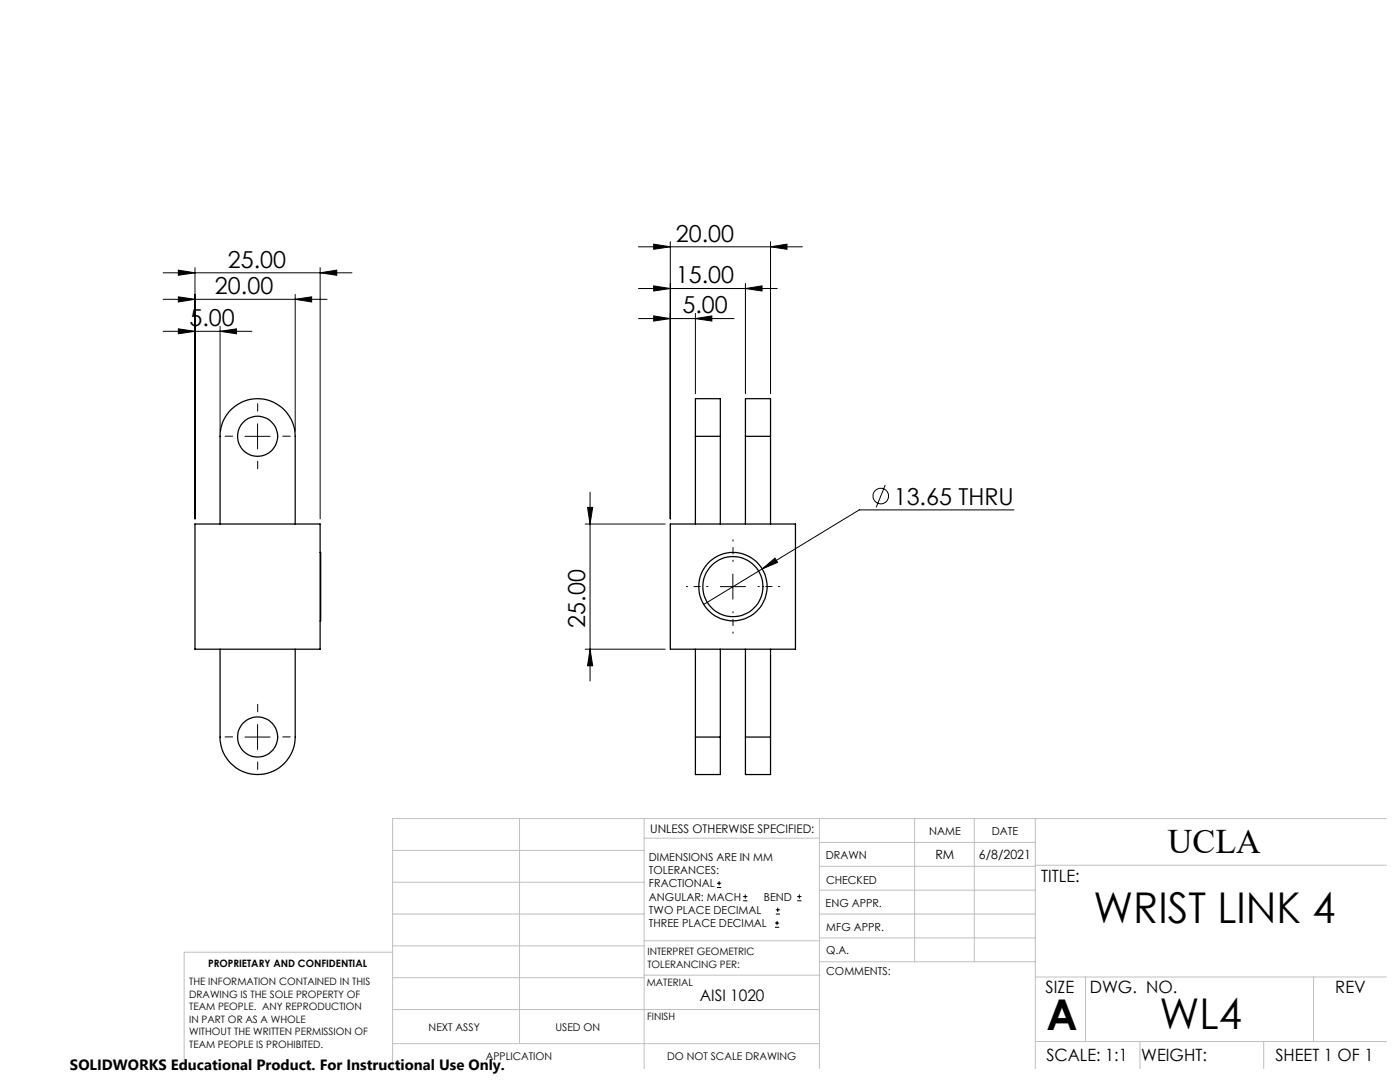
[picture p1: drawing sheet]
<svg xmlns="http://www.w3.org/2000/svg" width="279mm" height="216mm" viewBox="0 0 279 216" stroke-linecap="round" stroke-linejoin="round" font-family="sans-serif">
<g fill="none" stroke="#000" stroke-width=".2">
<path d="M32.6 59.7h32.7M32.6 54.4h37.6M35.6 59.2l3.3 .5-3.3 .6zM35.6 53.9l3.3 .5-3.3 .5zM38.9 53.4v50.1M58.9 59.7l3.3-.5v1.1zM58.9 58.7v27.3M63.9 54.4l3.3-.5v1zM63.9 53.4v50.1M127.4 57.6h27.7M127.4 49.2h32.7M130.5 57l3.3 .6-3.3 .5z"/>
<path d="M130.5 48.7l3.3 .5-3.3 .5zM133.8 48.2v55.3M148.8 57.6l3.3-.6v1.1zM148.8 56.6v22M153.8 49.2l3.3-.5v1zM153.8 48.2v30.4M32.6 66.1h17.7M35.6 65.6l3.3 .5-3.3 .5zM43.9 66.1l3.3-.5v1zM43.9 65.1v20.9M127.4 63.6h19.1M130.5 63l3.3 .6-3.3 .5z"/>
<path d="M138.8 63.6l3.3-.6v1.1zM138.8 62.5v16.1M48.9 87.1h5M51.4 84.6v5M117.8 98.2v37.7M176.7 96.8l-1.8 4.4M116.8 104.6h16M117.3 101.2h1l-.5 3.4zM143.8 117.1h5M146.3 114.5v5.1M152.1 113.5l2.6-2.1 .5 .8zM202.4 101.7h-30.9l-31.1 18.9"/>
<path d="M116.8 129.5h16M117.8 129.5l.5 3.4h-1zM48.9 147.1h5M51.4 144.6v4.9M143.1 177.1h.8M143.1 176.2h.8M143.5 175.8v.9M148.3 179.7h.9M148.3 178.9h.9M148.7 178.5v.8M159.1 179.7h.8M159.1 178.9h.8"/>
<path d="M159.5 178.5v.8M154.7 185h.8M154.7 184.2h.8M154.8 182.4h.8M154.8 181.5h.8M155.1 183.8v.8M155.2 181.1v.9"/>
<circle cx="175.8" cy="99" r="1.55"/>
</g>
<path d="M46.4 87h-1.5M51.4 82v-1.5M51.4 92v1.5M56.4 87h1.5M46.4 147h-1.5M51.4 142v-1.5M51.4 152v1.5M56.4 147h1.5" fill="none" stroke="#000" stroke-width=".2" stroke-dasharray="15.2 1.3 1.3 1.3"/>
<path d="M141.3 117h-4.3M146.3 112v-4.3M151.3 117h4.3M146.3 122v4.4" fill="none" stroke="#000" stroke-width=".2" stroke-dasharray="15.2 1.3 1.3 1.3" stroke-dashoffset="15"/>
<g fill="none" stroke="#c0c0c0" stroke-width=".2">
<path d="M78.4 176h50.2M78.4 169.7h50.2M103.7 163.3v44.9M128.6 163.3v49.9M128.6 167.3h34.9M163.5 163.3v49.9M163.5 177.6h43.1M163.5 172.9h43.1M163.5 168.1h43.1M182.5 163.3v28.6M194.5 163.3v28.6M206.6 163.3v49.9"/>
<path d="M206.6 172.6h70.1M276.7 163.3h-198.3v49.9M78.4 195.1h50.2M78.4 188.7h50.2M78.4 182.4h50.2M78.4 190h-41.6v23.2M128.6 194.6h35.1M128.6 187.7h35.1M163.5 182.4h43.1M163.5 187.1h43.1M163.7 191.9h42.9M206.6 194.9h70.1"/>
<path d="M216.6 194.9v12.9M262.1 194.9v12.9M78.4 208.2h85.1M78.4 201.4h85.1M206.6 207.8h70.1M227.5 207.8v5.4M252.2 207.8v5.4"/>
</g>
<g fill="#000">
<path d="M35.6 65.6l3.3 .5-3.3 .5zM43.9 66.1l3.3-.5v1zM35.6 59.2l3.3 .5-3.3 .6zM58.9 59.7l3.3-.5v1.1zM35.6 53.9l3.3 .5-3.3 .5zM63.9 54.4l3.3-.5v1zM152.1 113.5l3.1-1.3-.5-.8z"/>
<path d="M130.5 63l3.3 .6-3.3 .5zM138.8 63.6l3.3-.6v1.1zM130.5 57l3.3 .6-3.3 .5zM148.8 57.6l3.3-.6v1.1zM130.5 48.7l3.3 .5-3.3 .5zM153.8 49.2l3.3-.5v1z"/>
<path d="M117.3 101.2h1l-.5 3.4zM117.8 129.5l.5 3.4h-1z"/>
</g>
<g fill="none" stroke="#000" stroke-width=".25">
<path d="M138.8 87.1v-7.5h5v7.5M138.8 87.1h5M138.8 87.1v17.5M143.8 87.1v17.5M148.8 87.1v-7.5h5v7.5M148.8 87.1v17.5M148.8 87.1h5M153.8 87.1v17.5M38.9 104.6h25v24.9h-25zM43.9 104.6v-17.5a7.5 7.5 0 0 1 7.5-7.5 7.5 7.5 0 0 1 7.5 7.5v17.5M63.9 110.2h.1v13.7h-.1M133.8 104.6h25v24.9h-25z"/>
<path d="M43.9 129.5v17.6a7.5 7.5 0 0 0 7.5 7.5 7.5 7.5 0 0 0 7.5-7.5v-17.6M138.8 129.5v17.6M143.8 129.5v17.6M148.8 129.5v17.6M153.8 129.5v17.6M138.8 147.1v7.5h5v-7.5M138.8 147.1h5M148.8 147.1v7.5h5v-7.5M148.8 147.1h5"/>
<circle cx="51.4" cy="87" r="4"/>
<circle cx="146.3" cy="117.1" r="6"/>
<circle cx="146.3" cy="117.1" r="6.8"/>
<circle cx="51.4" cy="147.1" r="4"/>
</g>
<g font-size="8.5">
<text x="218.2" y="184.2">WRIST LINK 4</text>
<text x="208.9" y="205.5">A</text>
<text x="231.4" y="205.4">WL4</text>
</g>
<text font-size="6.9" x="233.1" y="170.1">UCLA</text>
<g font-size="4.7">
<text x="45.5" y="53.4">25.00</text>
<text x="134.9" y="48.2">20.00</text>
<text x="42.9" y="58.7">20.00</text>
<text x="134.9" y="56.5">15.00</text>
<text x="37.8" y="65.1">5.00</text>
<text x="136.2" y="62.5">5.00</text>
<text x="178.4" y="100.7">13.65 THRU</text>
<text x="116.8" y="125.2" transform="rotate(-90 116.8 125.2)">25.00</text>
</g>
<g font-size="3.4">
<text x="207.8" y="176">TITLE:</text>
<text x="208.7" y="198.1">SIZE</text>
<text x="217.5" y="198.1">DWG. NO.</text>
<text x="266.5" y="198.2">REV</text>
<text x="208.8" y="211.7">SCALE: 1:1</text>
<text x="227.7" y="211.8">WEIGHT:</text>
<text x="254.5" y="211.7">SHEET 1 OF 1</text>
</g>
<text font-size="3.2" x="139.7" y="199.8">AISI 1020</text>
<text font-size="3" x="14" y="213.5">SOLIDWORKS Educational Product. For Instructional Use Only.</text>
<g font-size="2.5">
<text x="186.7" y="171.3">RM</text>
<text x="195.4" y="171.4">6/8/2021</text>
</g>
<text font-size="2.4" x="129.8" y="166.2">UNLESS OTHERWISE SPECIFIED:</text>
<g font-size="2.2">
<text x="185.4" y="166.6">NAME</text>
<text x="197.9" y="166.7">DATE</text>
<text x="129.5" y="171.8">DIMENSIONS ARE IN MM</text>
<text x="164.8" y="171.4">DRAWN</text>
<text x="129.5" y="174.4">TOLERANCES:</text>
<text x="129.5" y="177.1">FRACTIONAL</text>
<text x="129.5" y="179.7">ANGULAR: MACH</text>
<text x="152.5" y="179.7">BEND</text>
<text x="164.9" y="176.3">CHECKED</text>
<text x="129.5" y="182.4">TWO PLACE DECIMAL</text>
<text x="129.5" y="185">THREE PLACE DECIMAL</text>
<text x="164.8" y="181">ENG APPR.</text>
<text x="164.9" y="185.7">MFG APPR.</text>
<text x="164.9" y="190.4">Q.A.</text>
<text x="164.9" y="194.6">COMMENTS:</text>
</g>
<g font-size="2.1">
<text x="85.5" y="205.7">NEXT ASSY</text>
<text x="110.9" y="205.7">USED ON</text>
<text x="96.9" y="211.5">APPLICATION</text>
<text x="133.1" y="211.6">DO NOT SCALE DRAWING</text>
</g>
<g font-size="2">
<text x="129.2" y="190.6">INTERPRET GEOMETRIC</text>
<text x="37.8" y="196.5">THE INFORMATION CONTAINED IN THIS</text>
<text x="41.5" y="192.9">PROPRIETARY AND CONFIDENTIAL</text>
<text x="129.1" y="196.7">MATERIAL</text>
<text x="129.2" y="193.1">TOLERANCING PER:</text>
<text x="37.8" y="199">DRAWING IS THE SOLE PROPERTY OF</text>
<text x="37.8" y="201.6">TEAM PEOPLE. ANY REPRODUCTION</text>
<text x="129.1" y="203.5">FINISH</text>
<text x="37.8" y="204.1">IN PART OR AS A WHOLE</text>
<text x="37.8" y="206.6">WITHOUT THE WRITTEN PERMISSION OF</text>
<text x="37.8" y="209.1">TEAM PEOPLE IS PROHIBITED.</text>
</g>
</svg>
